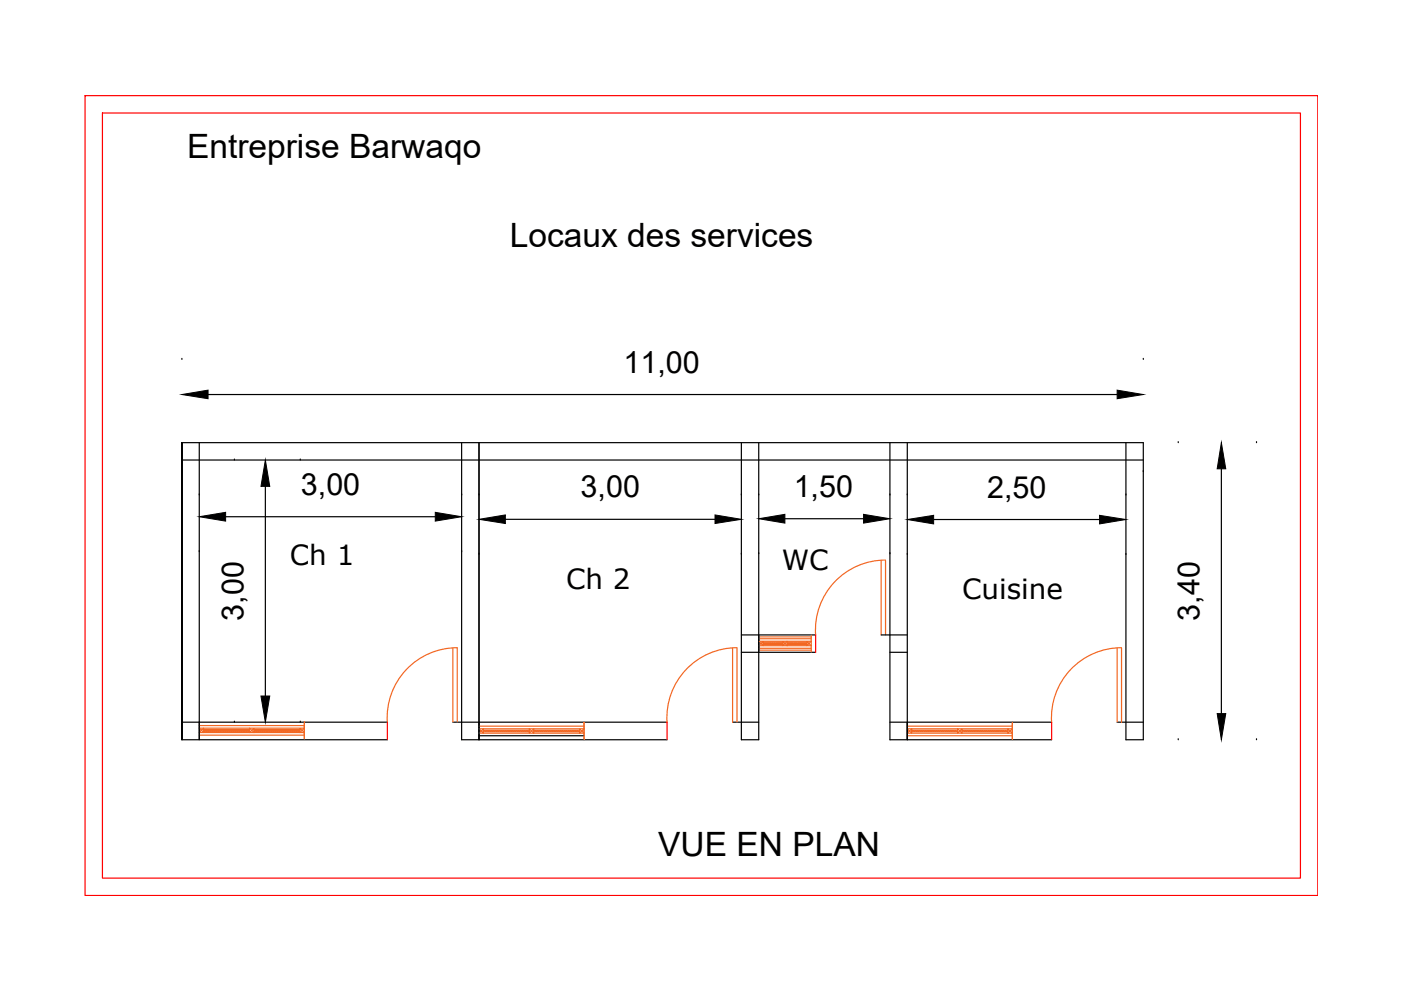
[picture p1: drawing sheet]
<svg xmlns="http://www.w3.org/2000/svg" width="297mm" height="210mm" viewBox="0 0 297 210" stroke-linecap="round" stroke-linejoin="round" font-family="sans-serif">
<!-- layer: 0 -->
<g fill="none" stroke="#000" stroke-width=".25">
<path d="M38.6 76.2h.1M242.4 76.2h.1M38.6 100h.1M38.6 93.9h203.8v62.9h-3.7v-62.9M38.6 97.5h203.8M42.2 93.9v62.9M44.1 83.7h192.8M49.7 97.5h.1M63.7 97.5h.1M97.9 93.9v62.9h43.5M101.6 93.9v62.9M157.2 93.9v62.9h3.7v-62.9"/>
<path d="M188.7 93.9v62.9h34.3M192.4 93.9v62.9M242.4 100h.1M249.8 93.9h.1M259 99.4v51.9M266.4 93.9h.1M42.2 117h.1M42.2 104.9h.1M47.8 109.6h44.5M56.3 103.1v44.5M97.9 117h.1M97.9 104.9h.1"/>
<path d="M101.6 117.5h.1M101.6 104.9h.1M107.1 110.1h44.5M157.2 117.5h.1M157.2 104.9h.1M160.9 117.4h.1M160.9 104.9h.1M166.4 110h16.7M188.7 117.4h.1M188.7 104.9h.1M192.4 117.6h.1M192.4 104.9h.1"/>
<path d="M198 110.2h35.1M238.7 117.6h.1M238.7 104.9h.1M157.2 134.6h15.7M157.2 138.3h15.7M186.8 134.6h5.6M188.7 138.3h3.7M38.6 156.8v-62.9v62.9M38.6 153.1h43.5M38.6 156.8h43.5M49.7 153.1h.1M63.7 153.1h.1"/>
<path d="M96 153.1h45.4M155.3 153.1h5.6M188.7 153.1h34.3M236.9 153.1h5.5M249.8 156.8h.1M266.4 156.8h.1"/>
</g>
<!-- layer: MENUISERIE -->
<g fill="none" stroke="#f26722" stroke-width=".25">
<path d="M186.8 118.8v15.8M187.7 118.7a14.8 14.8 0 0 0-14.8 15.9M187.7 118.8v15.8M96 137.4v15.7M96.9 137.3a14.8 14.8 0 0 0-14.8 15.8M96.9 137.4v15.7M155.3 137.4v15.7M156.2 137.3a14.8 14.8 0 0 0-14.8 15.8M156.3 137.4v15.7M160.9 136h11.1l-.9 .9v-.9l.9 .9h-11.1l.9-.9v.9zM160.9 135.4h11.1M160.9 137.5h11.1"/>
<path d="M160.9 137.8h11.1M160.9 135h11.1M161.8 136.4h.2l.2 .2 .2-.2 .2 .2 .3-.2 .2 .2 .2-.2 .2 .2 .3-.2 .2 .2 .2-.2 .2 .2 .3-.2 .2 .2 .2-.2 .2 .2 .3-.2 .2 .2 .2-.2M161.8 136.3h4.2M161.8 136.7h4.2M166 136l.9 .9v-.9l-.9 .9zM166.9 136.4h.2l.2 .2 .2-.2 .3 .2 .2-.2 .2 .2 .2-.2 .3 .2 .2-.2 .2 .2 .2-.2 .2 .2 .3-.2 .2 .2 .2-.2 .2 .2 .2-.2 .3 .2 .2-.2M166.9 136.3h4.2M166.9 136.7h4.2M172 134.6v3.7M236.9 137.4v15.7M237.8 137.3a14.8 14.8 0 0 0-14.8 15.8"/>
<path d="M237.8 137.4v15.7M42.2 154.4h22.3l-.9 .9v-.9l.9 .9h-22.3l1-.9v.9zM42.2 155.9h22.3M42.2 153.8h22.3M43.2 154.9l.3-.1 .2 .2 .2-.2 .3 .2 .2-.2 .2 .2 .2-.2 .2 .2 .3-.2 .2 .2 .2-.2 .2 .2 .3-.2 .2 .2 .2-.2 .2 .2 .3-.2 .2 .2 .2-.2 .2 .2 .3-.2 .2 .2 .2-.2 .2 .2 .3-.2 .2 .2 .2-.2 .2 .2 .2-.2 .3 .2 .2-.2 .2 .2 .2-.2 .2 .2 .3-.2 .2 .2 .2-.2 .2 .2 .2-.2 .3 .2 .2-.2 .2 .2 .3-.1M43.2 154.7h9.7M43.2 155.1h9.7M52.9 154.4v.9l.9-.9v.9zM53.8 154.9l.3-.1 .3 .2 .2-.2 .2 .2 .2-.2 .3 .2 .2-.2 .2 .2 .2-.2 .3 .2 .2-.2 .2 .2 .2-.2 .3 .2 .2-.2 .2 .2 .2-.2 .3 .2 .2-.2 .2 .2 .2-.2 .2 .2 .3-.2 .2 .2 .2-.2 .2 .2 .2-.2 .3 .2 .2-.2 .2 .2 .2-.2 .2 .2 .3-.2 .2 .2 .2-.2 .2 .2 .2-.2 .3 .2 .2-.2 .2 .2 .2-.2 .3 .2 .3-.1M53.8 154.7h9.8M53.8 155.1h9.8M64.5 153v3.7"/>
<path d="M101.6 154.5h22.2l-.9 .9v-.9l.9 .9h-22.2l.9-.9v.9zM101.6 154h22.2M102.5 155l.3-.1 .2 .2 .3-.2 .2 .2 .2-.2 .2 .2 .2-.2 .3 .2 .2-.2 .2 .2 .2-.2 .2 .2 .3-.2 .2 .2 .2-.2 .2 .2 .2-.2 .3 .2 .2-.2 .2 .2 .2-.2 .3 .2 .2-.2 .2 .2 .2-.2 .3 .2 .2-.2 .2 .2 .2-.2 .3 .2 .2-.2 .2 .2 .2-.2 .3 .2 .2-.2 .2 .2 .2-.2 .2 .2 .3-.2 .2 .2 .2-.2 .2 .2 .3-.1M102.5 154.8h9.7M102.5 155.2h9.7M112.2 154.5v.9l1-.9v.9zM113.2 155l.3-.1 .2 .2 .2-.2 .2 .2 .2-.2 .3 .2 .2-.2 .2 .2 .2-.2 .2 .2 .3-.2 .2 .2 .2-.2 .2 .2 .3-.2 .2 .2 .2-.2 .2 .2 .3-.2 .2 .2 .2-.2 .2 .2 .3-.2 .2 .2 .2-.2 .2 .2 .3-.2 .2 .2 .2-.2 .2 .2 .2-.2 .3 .2 .2-.2 .2 .2 .2-.2 .2 .2 .3-.2 .2 .2 .2-.2 .2 .2 .2-.2 .3 .2 .3-.1M113.2 154.8h9.7M113.2 155.2h9.7M123.8 153.1v3.7M192.4 154.5h22.2l-.9 .9v-.9l.9 .9h-22.2l.9-.9v.9zM192.4 156h22.2"/>
<path d="M192.4 154h22.2M193.3 155l.3-.1 .2 .2 .3-.2 .2 .2 .2-.2 .2 .2 .2-.2 .3 .2 .2-.2 .2 .2 .2-.2 .2 .2 .3-.2 .2 .2 .2-.2 .2 .2 .2-.2 .3 .2 .2-.2 .2 .2 .2-.2 .3 .2 .2-.2 .2 .2 .2-.2 .3 .2 .2-.2 .2 .2 .2-.2 .3 .2 .2-.2 .2 .2 .2-.2 .3 .2 .2-.2 .2 .2 .2-.2 .2 .2 .3-.2 .2 .2 .2-.2 .2 .2 .3-.1M193.3 154.8h9.7M193.3 155.2h9.7M203 154.5v.9l1-.9v.9zM204 155l.3-.1 .2 .2 .2-.2 .2 .2 .2-.2 .3 .2 .2-.2 .2 .2 .2-.2 .2 .2 .3-.2 .2 .2 .2-.2 .2 .2 .3-.2 .2 .2 .2-.2 .2 .2 .3-.2 .2 .2 .2-.2 .2 .2 .3-.2 .2 .2 .2-.2 .2 .2 .3-.2 .2 .2 .2-.2 .2 .2 .2-.2 .3 .2 .2-.2 .2 .2 .2-.2 .2 .2 .3-.2 .2 .2 .2-.2 .2 .2 .2-.2 .3 .2 .3-.1M204 154.8h9.7M204 155.2h9.7M214.6 153.1v3.7"/>
</g>
<path d="M160.9 134.6v3.7M42.2 153v3.7M101.6 156h22.2M101.6 153.1v3.7M192.4 153.1v3.7" fill="none" stroke="#000" stroke-width=".25"/>
<!-- layer: 0 -->
<g fill="#000" stroke="#000" stroke-width=".21">
<path d="M38.6 83.7l5.5-1v1.8zM236.9 82.7l5.5 1-5.5 .8zM259 93.9l.9 5.5h-1.8zM42.2 109.6l5.6-1v1.9zM56.3 97.5l.9 5.6h-1.9zM92.3 108.6l5.6 1-5.6 .9zM101.6 110.1l5.5-.9v1.8zM151.6 109.2l5.6 .9-5.6 .9zM160.9 110l5.5-.9v1.8zM183.1 109.1l5.6 .9-5.6 .9zM192.4 110.2l5.6-.9v1.8zM233.1 109.3l5.6 .9-5.6 .9z"/>
<path d="M55.3 147.6h1.9l-.9 5.5zM258.1 151.3h1.8l-.9 5.5z"/>
</g>
<path d="M18 20.3h261.4v169.6h-261.4zM21.7 24h254v162.2h-254zM172.9 134.6v3.7M82.1 153.1v3.7M141.4 153.1v3.7M223 153.1v3.7" fill="none" stroke="#f00" stroke-width=".25"/>
<g font-size="7.1">
<text x="39.7" y="33.6">Entreprise Barwaqo</text>
<text x="108.1" y="52.3">Locaux des services</text>
<text x="139.6" y="181.6">VUE EN PLAN</text>
</g>
<g font-size="6.5">
<text x="132.2" y="79">11,00</text>
<text x="63.8" y="104.9">3,00</text>
<text x="123.1" y="105.5">3,00</text>
<text x="168.3" y="105.4">1,50</text>
<text x="209.3" y="105.5">2,50</text>
<text x="51.6" y="131.6" transform="rotate(-90 51.6 131.6)">3,00</text>
<text x="254.3" y="131.6" transform="rotate(-90 254.3 131.6)">3,40</text>
</g>
<g font-size="5.9">
<text x="61.5" y="119.8">Ch 1</text>
<text x="120" y="124.8">Ch 2</text>
<text x="165.7" y="120.8">WC</text>
<text x="204" y="127.1">Cuisine</text>
</g>
</svg>
